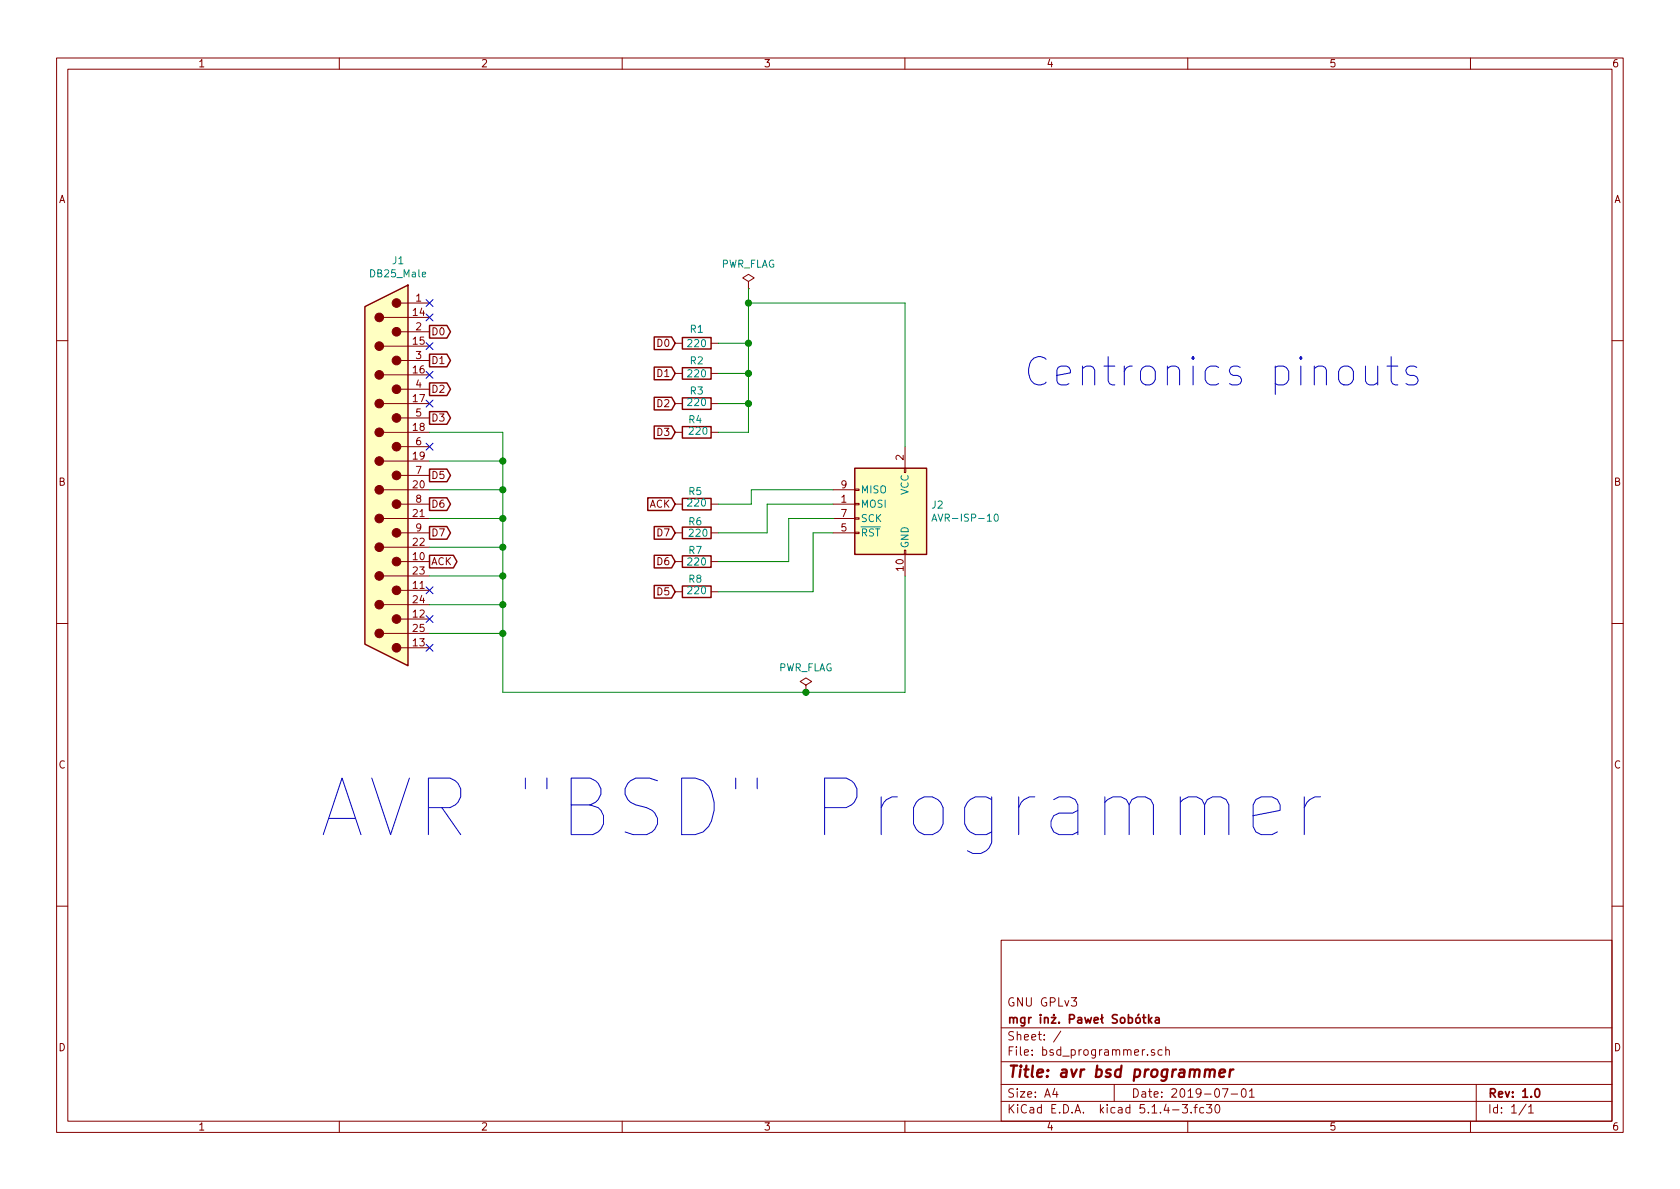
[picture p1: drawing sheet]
<svg xmlns="http://www.w3.org/2000/svg" width="297mm" height="210mm" viewBox="0 0 297 210" stroke-linecap="round" stroke-linejoin="round" font-family="sans-serif">
<g fill="none" stroke="#840000" stroke-width=".18">
<path d="M10 10.3h277v189.9h-277zM12 12.2h273v186.1h-273zM60 10.3v1.9M110 10.3v1.9M160 10.3v1.9M210 10.3v1.9M260 10.3v1.9M67.8 56.1h8.1M70.9 53.6h5M70.9 58.7h5M132.3 49.8l1-.7-1-.6-1 .6 1 .7v1.2M132.3 51h.1"/>
<path d="M10 60.2h2M67.8 61.2h8.1M67.8 66.3h8.1M67.8 71.4h8.1M67.8 76.4h8.1M70.9 63.7h5M70.9 68.8h5M70.9 73.9h5M70.9 79h5M119.4 71.4h1.2M119.4 76.4h1.2M119.4 66h1.2"/>
<path d="M119.4 60.7h1.2M125.7 71.4h1.3M125.7 76.4h1.3M125.7 66h1.3M125.7 60.7h1.3M160 79v3.8M285 60.2h2M67.8 81.5h8.1M67.8 86.6h8.1M67.8 91.7h8.1M67.8 96.8h8.1M70.9 84.1h5"/>
<path d="M70.9 89.1h5M70.9 94.2h5M70.9 99.3h5M119.4 89.1h1.2M119.4 94.2h1.2M119.4 99.3h1.2M125.7 89.1h1.3M125.7 94.2h1.3M125.7 99.3h1.3M147.3 86.6h3.8M147.3 89.1h3.8M147.3 91.7h3.8"/>
<path d="M147.3 94.2h3.8M151.1 94.1h.8v.3h-.8zM151.1 91.6h.8v.2h-.8zM151.1 89h.8v.3h-.8zM151.1 86.5h.8v.2h-.8zM159.9 97.3h.2v.7h-.2zM159.9 82.8h.2v.8h-.2zM160 98v3.8M10 110.3h2M67.8 101.8h8.1M67.8 106.9h8.1M67.8 112h8.1"/>
<path d="M70.9 104.4h5M70.9 109.5h5M70.9 114.5h5M119.4 104.6h1.2M125.7 104.6h1.3M285 110.3h2M142.5 121.2l1-.7-1-.6-1 .6 1 .7v1.2M142.5 122.4h.1M10 160.2h2M177 166.3h108v32h-108zM189.4 176.4h.9l-.5 .6 .5 .1v.7l-.2 .1-.7-.1M285 160.2h2"/>
<path d="M60 198.3v1.9M110 198.3v1.9M160 198.3v1.9M177 194.8h108M177 191.8h108M177 187.8h108M177 181.8h108M186.5 192.5l-.4 1h1M186.8 193v1M187.6 182.3l-1.3 2M197 191.8v3M202.9 186.5v.1"/>
<path d="M204.1 185.7l-.3-.1-.2 .2v.2l.5 .2v.3h-.5M205.5 185.7l-.4-.1-.4 .3 .1 .6 .3 .1 .4-.1M206.1 185.7l.2-.1 .4 .1 .1 .9M206.1 185.1v1.5M209 195.3h1l-.5 .6 .4 .1v.7l-.2 .1-.7-.1M210 198.3v1.9M210.6 196.7v.1M211.1 195.8h.6M211.7 195.3l-.4 .2v1.3M212.8 195.9l-.4-.1-.3 .3 .1 .6 .2 .1 .4-.1M213.3 195.3h.9l-.5 .6 .5 .1v.7l-.2 .1-.7-.1M215 195.4l.3-.1a.94 .94 0 0 1 0 1.5 .8 .8 0 0 1-.6-.6 .8 .8 0 0 1 .3-.8z"/>
<path d="M216.1 192.5h1l-.6 1.5M217.7 193.5h1.1M219.6 192.7l.4-.2a.94 .94 0 0 1 0 1.5 .82 .82 0 0 1-.4-1.3zM220.9 193l.4-.5v1.5M220.9 194h.9M260 198.3v1.9M261 191.8v6.5M269.8 195.2l-1.2 2M270.3 195.8l.4-.5v1.5M270.3 196.8h.8"/>
</g>
<path d="M201.4 179.3l-.2 .3M202 179.9h.6M202.2 179.4v1.3l.4 .2M203.1 179.4v1.5M203.7 179.9l-.6 .6M200.9 180.1l.2-.2 .4 .2v.7l-.2 .1-.4-.1zM203.2 180.4l.5 .5M204.3 180h.6l.1 .9M205 180.3l-.6 .1a.29 .29 0 0 0-.2 .2 .29 .29 0 0 0 .2 .3l.6-.1M271.5 192.7l.2-.2a.81 .81 0 0 1 .6 .6 .81 .81 0 0 1-.3 .8l-.1 .1a.79 .79 0 0 1-.4-1.3z" fill="none" stroke="#840000" stroke-width=".3"/>
<path d="M213.1 189.3a.5 .5 0 0 1 .8 .1l-.1 1M213.9 189.4a.47 .47 0 0 1 .5-.3 .47 .47 0 0 1 .4 .3l-.1 1M215.6 189.8l1-.2-.1-.4h-.7l-.2 1 .2 .2 .6-.1M217.5 189.1l-.2 1.3M218.1 189.1a.54 .54 0 0 0-.6 .4" fill="none" stroke="#840000" stroke-width=".41"/>
<g fill="#ffffc2" stroke="#ffffc2" stroke-width=".18">
<path d="M64.5 54.2l7.6-3.8v67.3l-7.6-3.8z"/>
<path d="M151.1 82.8h12.7v15.2h-12.7z"/>
</g>
<g fill="none" stroke="#840000" stroke-width=".25">
<path d="M64.5 54.2l7.6-3.8v67.3l-7.6-3.8zM75.9 57.6h3.1l.7 1.1-.7 1.1h-3.1zM115.7 59.6h3l.7 1.1-.7 1.1h-3zM120.6 59.7h5.1v2h-5.1zM75.9 62.6h3.1l.7 1.1-.7 1.2h-3.1zM75.9 67.7h3.1l.7 1.1-.7 1.1h-3.1zM75.9 72.8h3.1l.7 1.1-.7 1.1h-3.1zM115.7 70.3h3l.7 1.1-.7 1.1h-3zM115.7 64.9h3l.7 1.1-.7 1.2h-3zM115.7 75.3h3l.7 1.1-.7 1.2h-3zM120.6 75.4h5.1v2.1h-5.1zM120.6 70.4h5.1v2h-5.1z"/>
<path d="M120.6 65h5.1v2.1h-5.1zM75.9 83h3.1l.7 1.1-.7 1.1h-3.1zM75.9 88h3.1l.7 1.1-.7 1.2h-3.1zM75.9 93.1h3.1l.7 1.1-.7 1.1h-3.1zM75.9 98.2h4.3l.6 1.1-.6 1.1h-4.3zM114.5 88h4.2l.7 1.1-.7 1.2h-4.2zM115.7 93.1h3l.7 1.1-.7 1.1h-3zM115.7 98.2h3l.7 1.1-.7 1.1h-3zM120.6 98.3h5.1v2h-5.1zM120.6 93.2h5.1v2h-5.1zM120.6 88.1h5.1v2.1h-5.1zM151.1 82.8h12.7v15.2h-12.7z"/>
<path d="M115.7 103.5h3l.7 1.1-.7 1.2h-3zM120.6 103.6h5.1v2.1h-5.1z"/>
</g>
<g fill="#840000" stroke="#840000" stroke-width=".18">
<circle cx="70.1" cy="53.6" r=".76"/>
<circle cx="70.1" cy="58.7" r=".76"/>
<circle cx="70.1" cy="63.7" r=".76"/>
<circle cx="70.1" cy="68.8" r=".76"/>
<circle cx="70.1" cy="73.9" r=".76"/>
<circle cx="70.1" cy="79" r=".76"/>
<circle cx="70.1" cy="84.1" r=".76"/>
<circle cx="70.1" cy="89.1" r=".76"/>
<circle cx="70.1" cy="94.2" r=".76"/>
<circle cx="70.1" cy="99.3" r=".76"/>
<circle cx="70.1" cy="104.4" r=".76"/>
<circle cx="70.1" cy="109.5" r=".76"/>
<circle cx="70.1" cy="114.5" r=".76"/>
<circle cx="67.1" cy="56.1" r=".76"/>
<circle cx="67.1" cy="61.2" r=".76"/>
<circle cx="67.1" cy="66.3" r=".76"/>
<circle cx="67.1" cy="71.4" r=".76"/>
<circle cx="67.1" cy="76.4" r=".76"/>
<circle cx="67.1" cy="81.5" r=".76"/>
<circle cx="67.1" cy="86.6" r=".76"/>
<circle cx="67.1" cy="91.7" r=".76"/>
<circle cx="67.1" cy="96.8" r=".76"/>
<circle cx="67.1" cy="101.8" r=".76"/>
<circle cx="67.1" cy="106.9" r=".76"/>
<circle cx="67.1" cy="112" r=".76"/>
</g>
<path d="M164.8 92.2l.4-1.3 .4 1.3M164.9 91.8h.6M175.9 91l.2-.1a.67 .67 0 0 1 .4 .6 .67 .67 0 0 1-.4 .7l-.3-.5z" fill="none" stroke="#008484" stroke-width=".18"/>
<g fill="none" stroke="#008400" stroke-width=".18">
<path d="M132.3 51v25.4h-5.3M132.3 53.6h27.7v25.4M75.9 76.4h13v46h71.1v-20.6M127 71.4h5.3M127 66h5.3M127 60.7h5.3M75.9 81.5h13M75.9 96.8h13M75.9 86.6h13M75.9 91.7h13M147.3 86.6h-14.5v2.5h-5.8M147.3 89.1h-11.7v5.1h-8.6"/>
<path d="M147.3 91.7h-7.9v7.6h-12.4M147.3 94.2h-3.5v10.4h-16.8M75.9 101.8h13M75.9 106.9h13M75.9 112h13"/>
</g>
<path d="M241.4 64.7v2.7l.3 .4a1.36 1.36 0 0 0 1.9-.2M243.6 64.7v3.4M245.2 64.7h1.9M246 63.1v4.3l.2 .4 .5 .3h.4M250.5 65l-.5-.3h-.7l-.5 .3-.2 .5 .2 .7 .5 .2h.7l.5 .2 .2 .5-.2 .7-.5 .3h-1l-.4-.3M213 142.3l.5-.9 .9-.5h1.4l1 .5 .5 .9v5.3M221.6 144.2l4.7-.9v-1l-.4-.9-1-.5h-1.9l-1 .5-.4 .9v3.8l.4 1 1 .5h1.9l1-.5M230.6 140.9v6.7M233.5 140.9a2.59 2.59 0 0 0-2.9 1.9" fill="none" stroke="#0000c2" stroke-width=".18"/>
<g fill="#008400" stroke="#008400" stroke-width=".25">
<circle cx="132.3" cy="66" r=".51"/>
<circle cx="142.5" cy="122.4" r=".51"/>
<circle cx="88.9" cy="81.5" r=".51"/>
<circle cx="88.9" cy="86.6" r=".51"/>
<circle cx="88.9" cy="91.7" r=".51"/>
<circle cx="88.9" cy="96.8" r=".51"/>
<circle cx="88.9" cy="101.8" r=".51"/>
<circle cx="88.9" cy="106.9" r=".51"/>
<circle cx="132.3" cy="53.6" r=".51"/>
<circle cx="88.9" cy="112" r=".51"/>
<circle cx="132.3" cy="71.4" r=".51"/>
<circle cx="132.3" cy="60.7" r=".51"/>
</g>
<g fill="none" stroke="#000084" stroke-width=".18">
<path d="M75.3 55.5l1.3 1.2M75.3 53l1.3 1.2M76.6 55.5l-1.3 1.2M76.6 53l-1.3 1.2M75.3 78.4l1.3 1.2M75.3 70.8l1.3 1.2M75.3 65.7l1.3 1.2M75.3 60.6l1.3 1.2M76.6 78.4l-1.3 1.2M76.6 70.8l-1.3 1.2M76.6 65.7l-1.3 1.2M76.6 60.6l-1.3 1.2"/>
<path d="M75.3 113.9l1.3 1.3M75.3 108.9l1.3 1.2M75.3 103.8l1.3 1.2M76.6 113.9l-1.3 1.3M76.6 108.9l-1.3 1.2M76.6 103.8l-1.3 1.2"/>
</g>
<text font-size="13.9" fill="#0000c2" x="56.1" y="148.1">AVR &quot;BSD&quot; Programmer</text>
<text font-size="7" fill="#0000c2" x="180.8" y="68.3">Centronics pinouts</text>
<text font-size="2.8" fill="#840000" x="178" y="190.5">Title: avr bsd programmer</text>
<g font-size="2.1" fill="#840000">
<text x="178" y="178">GNU GPLv3</text>
<text x="178" y="184">Sheet: /</text>
<text x="178" y="181">mgr in. Pawe Sobótka</text>
<text x="178" y="186.7">File: bsd_programmer.sch</text>
<text x="178" y="196.9">KiCad E.D.A. kicad 5.1.4-3.fc30</text>
<text x="178" y="194.1">Size: A4</text>
<text x="200" y="194.1">Date: 2019-07-01</text>
<text x="263" y="194.1">Rev: 1.0</text>
<text x="263" y="196.9">Id: 1/1</text>
</g>
<g font-size="1.8" fill="#840000">
<text x="35" y="11.9">1</text>
<text x="85" y="11.9">2</text>
<text x="135" y="11.9">3</text>
<text x="185" y="11.9">4</text>
<text x="235" y="11.9">5</text>
<text x="285" y="11.9">6</text>
<text x="10.4" y="35.9">A</text>
<text x="285.4" y="35.9">A</text>
<text x="73.6" y="53.3">1</text>
<text x="73.1" y="55.9">14</text>
<text x="73.6" y="58.4">2</text>
<text x="76.2" y="59.3">D0</text>
<text x="73.1" y="61">15</text>
<text x="73.6" y="63.5">3</text>
<text x="76.2" y="64.4">D1</text>
<text x="116.3" y="61.3">D0</text>
<text x="73.1" y="66">16</text>
<text x="73.1" y="71.1">17</text>
<text x="73.6" y="68.6">4</text>
<text x="76.2" y="69.5">D2</text>
<text x="116.3" y="66.7">D1</text>
<text x="73.1" y="76.2">18</text>
<text x="73.6" y="73.7">5</text>
<text x="76.2" y="74.5">D3</text>
<text x="116.3" y="72">D2</text>
<text x="116.3" y="77.1">D3</text>
<text x="73.1" y="81.3">19</text>
<text x="73.6" y="78.7">6</text>
<text x="73.6" y="83.8">7</text>
<text x="159.8" y="81.4" transform="rotate(-90 159.8 81.4)">2</text>
<text x="10.4" y="85.9">B</text>
<text x="73.1" y="86.4">20</text>
<text x="73.6" y="88.9">8</text>
<text x="76.2" y="84.7">D5</text>
<text x="76.2" y="89.8">D6</text>
<text x="114.8" y="89.8">ACK</text>
<text x="148.7" y="88.9">1</text>
<text x="148.7" y="86.4">9</text>
<text x="285.4" y="85.9">B</text>
<text x="73.1" y="91.4">21</text>
<text x="73.6" y="94">9</text>
<text x="76.2" y="94.9">D7</text>
<text x="116.3" y="94.9">D7</text>
<text x="148.7" y="94">5</text>
<text x="148.7" y="91.4">7</text>
<text x="73.1" y="99.1">10</text>
<text x="73.1" y="96.5">22</text>
<text x="73.1" y="101.6">23</text>
<text x="76.2" y="99.9">ACK</text>
<text x="116.3" y="99.9">D6</text>
<text x="159.8" y="100.9" transform="rotate(-90 159.8 100.9)">10</text>
<text x="73.1" y="104.1">11</text>
<text x="73.1" y="106.7">24</text>
<text x="116.3" y="105.3">D5</text>
<text x="73.1" y="109.2">12</text>
<text x="73.1" y="111.8">25</text>
<text x="73.1" y="114.3">13</text>
<text x="10.4" y="135.9">C</text>
<text x="285.4" y="135.9">C</text>
<text x="10.4" y="185.9">D</text>
<text x="285.4" y="185.9">D</text>
<text x="35" y="199.9">1</text>
<text x="85" y="199.9">2</text>
<text x="135" y="199.9">3</text>
<text x="185" y="199.9">4</text>
<text x="235" y="199.9">5</text>
<text x="285" y="199.9">6</text>
</g>
<g font-size="1.8" fill="#008484">
<text x="69.4" y="46.7">J1</text>
<text x="127.4" y="47.3">PWR_FLAG</text>
<text x="65.7" y="49">DB25_Male</text>
<text x="122.1" y="58.8">R1</text>
<text x="121.7" y="61.4">220</text>
<text x="122.1" y="64.4">R2</text>
<text x="121.7" y="71.8">220</text>
<text x="121.7" y="66.7">220</text>
<text x="122.1" y="69.8">R3</text>
<text x="121.8" y="74.8">R4</text>
<text x="122" y="76.9">220</text>
<text x="121.7" y="89.6">220</text>
<text x="121.8" y="87.5">R5</text>
<text x="152.1" y="89.8">MOSI</text>
<text x="152.1" y="87.2">MISO</text>
<text x="160.7" y="87.5" transform="rotate(-90 160.7 87.5)">VCC</text>
<text x="164.8" y="89.9">J2</text>
<text x="121.8" y="92.9">R6</text>
<text x="122" y="94.9">220</text>
<text x="152.1" y="94.9">RST</text>
<text x="152.1" y="92.3">SCK</text>
<text x="165.9" y="92.2">AVR-ISP-10</text>
<text x="121.7" y="100">220</text>
<text x="121.8" y="98">R7</text>
<text x="160.7" y="97" transform="rotate(-90 160.7 97)">GND</text>
<text x="121.7" y="105.1">220</text>
<text x="121.8" y="103">R8</text>
<text x="137.5" y="118.7">PWR_FLAG</text>
</g>
</svg>
